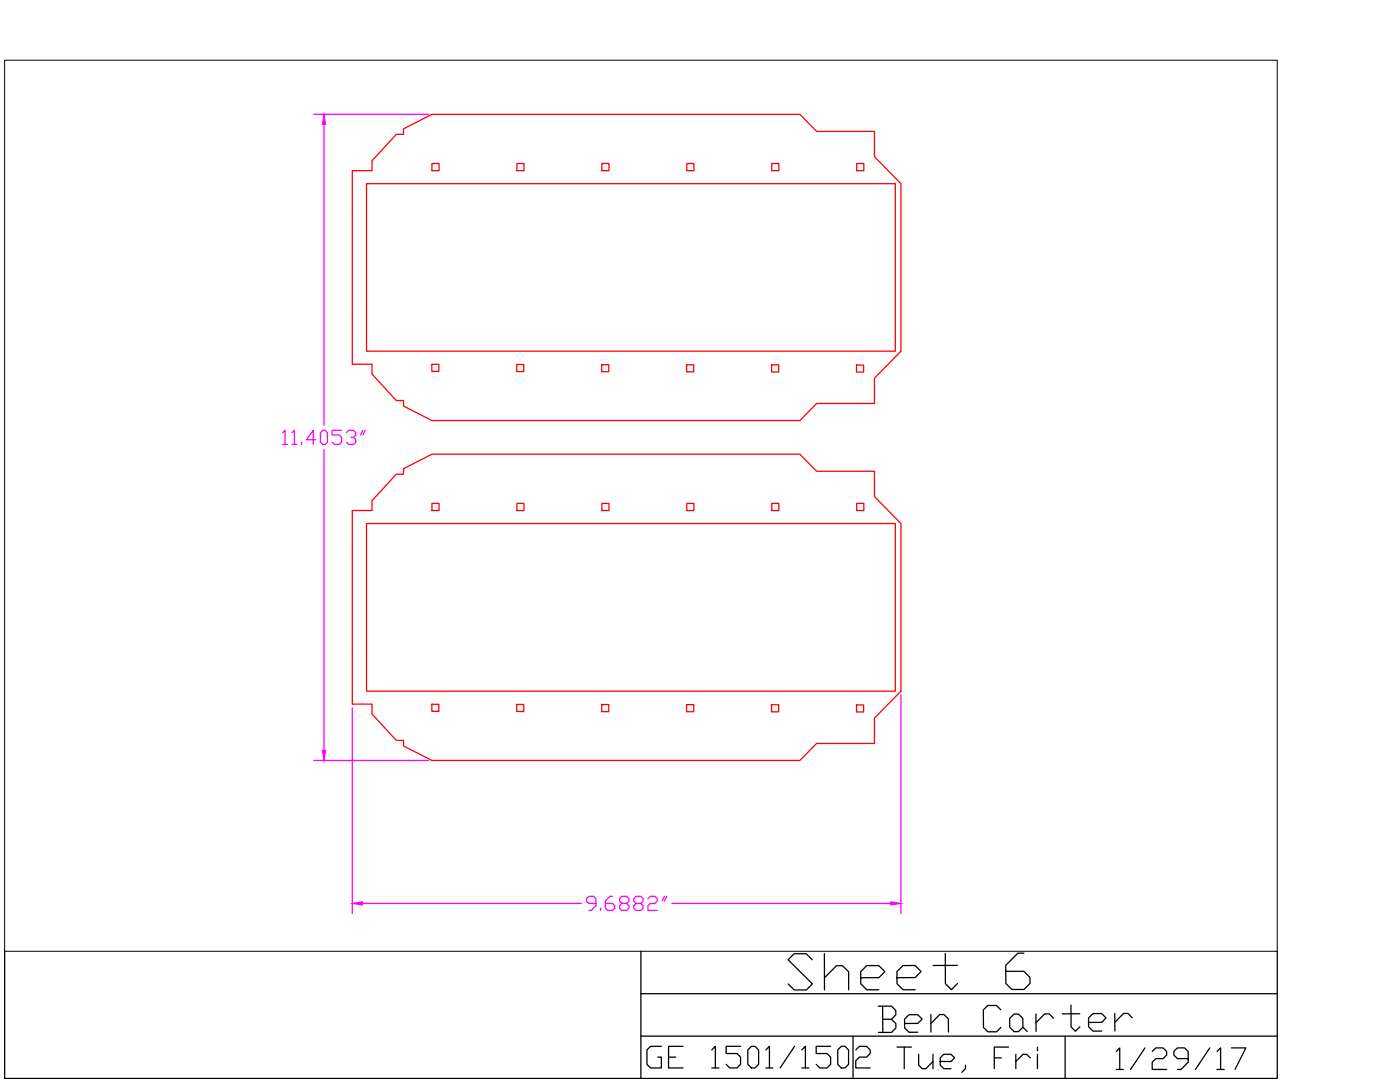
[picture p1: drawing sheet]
<svg xmlns="http://www.w3.org/2000/svg" width="279mm" height="216mm" viewBox="0 0 279 216" stroke-linecap="round" stroke-linejoin="round" font-family="sans-serif">
<!-- layer: CUT -->
<g fill="none" stroke="#f00" stroke-width=".25">
<path d="M70.3 34.1h3.9v-2l4.9-5.3h1.4v-1.1l5.7-2.9h73.4l3.4 3.4h11.5v5.1l5.3 5.4v33.4l-5.3 5.4v5h-11.5l-3.4 3.4h-73.4l-5.7-2.9v-1.1h-1.4l-4.9-5.3v-1.9h-3.9zM73.1 36.7h105.6v33.4h-105.6zM86.2 32.6h1.4v1.5h-1.4zM103.2 32.6h1.4v1.5h-1.4zM120.1 32.6h1.4v1.5h-1.4zM137.1 32.6h1.4v1.5h-1.4zM154 32.6h1.4v1.5h-1.4zM171 32.6h1.4v1.5h-1.4zM86.2 72.7h1.4v1.4h-1.4zM103.1 72.7h1.4v1.4h-1.4zM120.1 72.8h1.4v1.4h-1.4zM137 72.8h1.4v1.4h-1.4z"/>
<path d="M154 72.8h1.4v1.4h-1.4zM170.9 72.8h1.5v1.4h-1.5zM70.3 101.9h3.9v-2l4.9-5.3h1.4v-1.1l5.7-2.9h73.4l3.4 3.4h11.5v5.1l5.3 5.4v33.4l-5.3 5.4v5.1h-11.5l-3.4 3.3h-73.4l-5.7-2.8v-1.2h-1.4l-4.9-5.2v-2h-3.9zM73.1 104.5h105.6v33.4h-105.6zM86.2 100.4h1.4v1.5h-1.4zM103.2 100.4h1.4v1.5h-1.4zM120.1 100.4h1.4v1.5h-1.4zM137.1 100.4h1.4v1.5h-1.4zM154 100.4h1.4v1.5h-1.4zM171 100.4h1.4v1.5h-1.4zM86.2 140.5h1.4v1.4h-1.4zM103.1 140.6h1.4v1.4h-1.4z"/>
<path d="M120.1 140.6h1.4v1.4h-1.4zM137 140.6h1.4v1.4h-1.4zM154 140.6h1.4v1.4h-1.4zM170.9 140.7h1.5v1.4h-1.5z"/>
</g>
<!-- layer: Dims -->
<g fill="none" stroke="#f0f" stroke-width=".25">
<path d="M62.6 22.8h22.9M64.7 24.8v60.1M56.4 86.3l.5-.4v2.8M56.4 88.7h1M58.3 86.3l.5-.4v2.8M58.3 88.7h.9M60.2 88.2v.5M63 87.7h-1.9l1.4-1.8v2.8M63.9 86.3l.5-.4h.5l.5 .4v1.9l-.5 .5h-.5l-.5-.5zM64.7 89.7v60M68.2 85.9h-1.9v.9h1.4l.5 .5v.9l-.5 .5h-.9l-.5-.5M69.1 86.3l.5-.4h.9l.5 .4v.5l-.5 .5h-.4"/>
<path d="M70.5 87.3l.5 .4v.5l-.5 .5h-.9l-.5-.5M72.4 85.9l-.5 .9M72.9 85.9l-.5 .9M179.8 138.6v43.7M62.6 151.7h22.9M70.3 141.2v41.1M122.2 178.9h-.4l-1 .9v1.4l.5 .5h.9l.5-.5v-.5l-.5-.4h-1.4M129.3 179.3l.5-.4h.9l.5 .4v.5l-.5 .5h-.9l-.5 .4v1h1.9M132.6 178.9l-.5 .9M133.1 178.9l-.5 .9M72.3 180.3h43.7M118.9 180.3h-1.4l-.5-.5v-.5l.5-.4h1l.4 .4v1.4l-.9 1h-.5"/>
<path d="M119.9 181.2v.5M124.1 180.3l-.5-.5v-.5l.5-.4h1l.4 .4v.5l-.4 .5h-1l-.5 .4v.5l.5 .5h1l.4-.5v-.5l-.4-.4M127 180.3l-.5-.5v-.5l.5-.4h.9l.4 .4v.5l-.4 .5h-.9l-.5 .4v.5l.5 .5h.9l.4-.5v-.5l-.4-.4M134.1 180.3h43.7"/>
</g>
<g fill="#f0f" stroke="#f0f" stroke-width=".2">
<path d="M64.7 22.8l.3 2h-.7z"/>
<path d="M64.3 149.7h.7l-.3 2z"/>
<path d="M70.3 180.3l2-.4v.7z"/>
<path d="M177.8 179.9l2 .4-2 .3z"/>
</g>
<!-- layer: 0 -->
<path d="M.9 12h254v177.8h-254z" fill="none" stroke="#000" stroke-width=".2"/>
<path d="M.9 189.8v25.4h254v-25.4M127.9 189.8v25.4M127.9 198.3h127M127.9 206.7h127M212.6 206.7v8.5" fill="none" stroke="#000" stroke-width=".25"/>
<text font-size="11.5" x="156.3" y="198.6">Sheet 6</text>
<text font-size="9.3" x="174.3" y="207.1">Ben Carter</text>
<text font-size="8.8" x="178.2" y="215.2">Tue, Fri</text>
<text font-size="8.4" x="128.1" y="214.5">GE 1501/1502</text>
<text font-size="7.9" x="221.9" y="214.5">1/29/17</text>
</svg>
